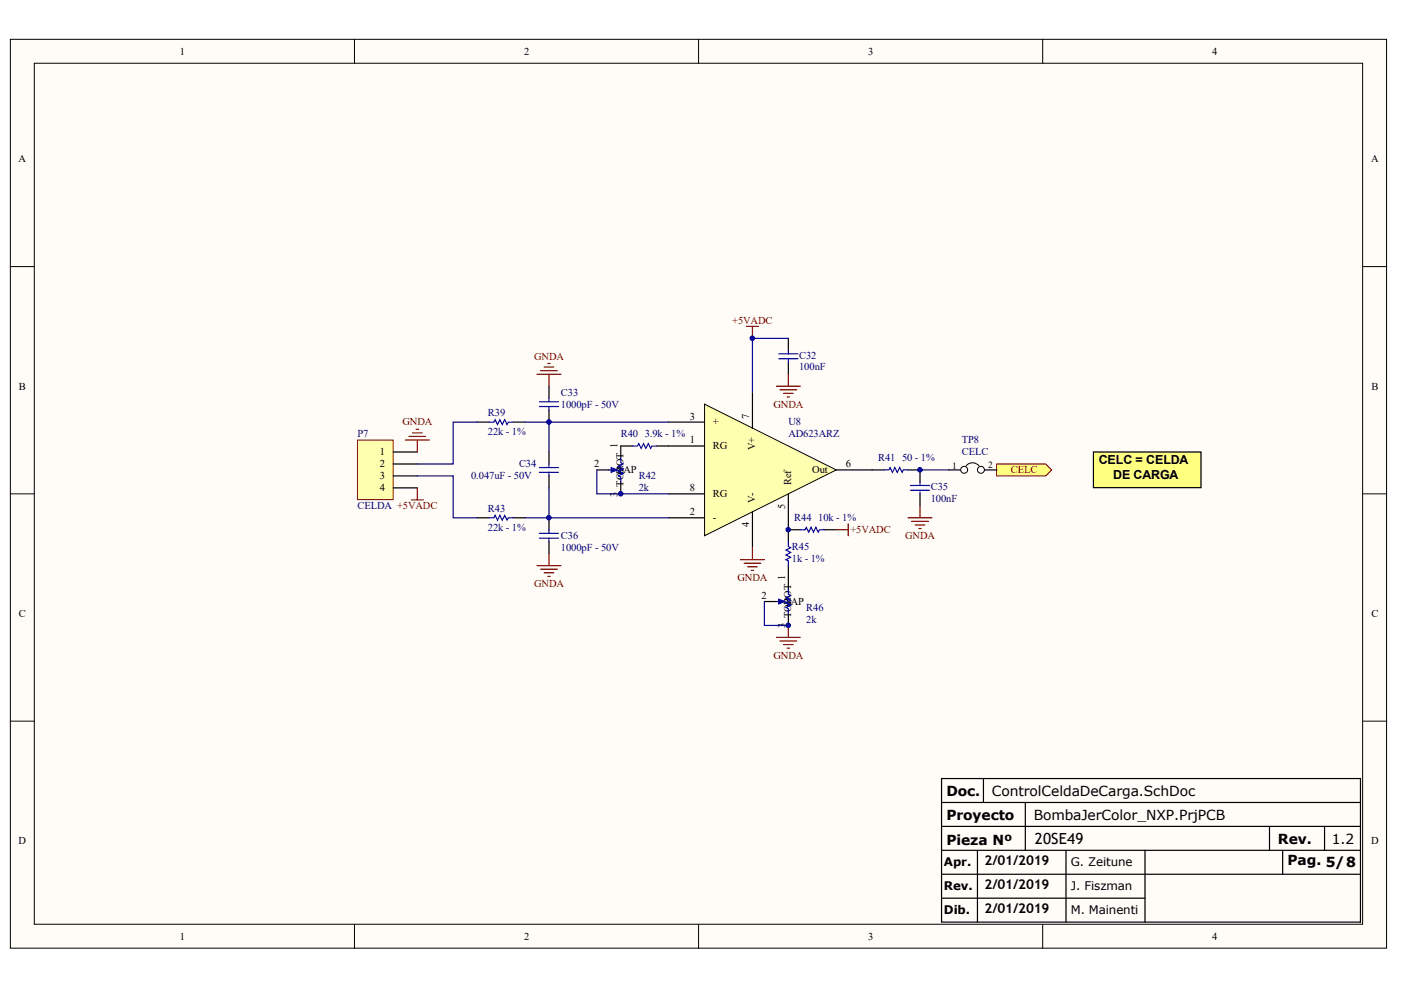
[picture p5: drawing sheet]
<svg xmlns="http://www.w3.org/2000/svg" width="297mm" height="210mm" viewBox="0 0 297 210" stroke-linecap="round" stroke-linejoin="round" font-family="sans-serif">
<g fill="#fffcf8" stroke="#000" stroke-width=".21">
<path d="M2.2 8.3h291.8v192.7h-291.8z"/>
<path d="M7.3 13.4h281.6v182.6h-281.6z"/>
</g>
<path d="M75.2 8.3v5.1M148.1 8.3v5.1M221.1 8.3v5.1M2.2 56.5h5.1M289 56.5h5M2.2 104.7h5.1M289 104.7h5M2.2 152.9h5.1M289 152.9h5M75.2 196v5.1M148.1 196v5.1M221.1 196v5.1" fill="none" stroke="#000" stroke-width=".21"/>
<g fill="none" stroke="#000" stroke-width=".25">
<path d="M199.6 165.1h88.8v30.4h-88.8zM199.6 175.2h88.8M199.6 170.1h88.8M208.5 165.1v5M217.4 170.1v10.2M269.2 175.2v5.1M280.8 175.2v5.1M199.6 180.3h88.8M199.6 190.4h43.2M199.6 185.4h88.8M207.2 180.3v15.2M226 180.3v15.2"/>
<path d="M242.8 180.3v15.2M272 180.3v5.1"/>
</g>
<path d="M75.8 93.3h7.6v12.6h-7.6z" fill="#ffffb0" stroke="#800000" stroke-width=".21"/>
<path d="M83.4 95.8h5.1M83.4 98.4h5.1M83.4 100.9h5.1M83.4 103.4h5.1" fill="none" stroke="#000" stroke-width=".25"/>
<path d="M85.9 93.3h5.1M86.7 92.5h3.6M87.5 91.8h2M88.2 91h.5M88.5 93.3v2.5" fill="none" stroke="#800000" stroke-width=".25"/>
<path d="M231.8 95.8h22.8v7.6h-22.8z" fill="#ffff80" stroke="#000" stroke-width=".25"/>
<path d="M149.4 85.7l27.9 13.9-27.9 14z" fill="#ffffb0" stroke="#000" stroke-width=".21"/>
<g fill="none" stroke="#000" stroke-width=".25">
<path d="M101.2 89.5h2.5M108.8 89.5h2.5M116.4 81.9v2.5M116.4 87v2.5M116.4 95.8v2.6M126.5 99.6h2.6M134.2 94.6h-2.6v2.5M139.2 94.6h10.2M141.8 89.5h7.6M159.5 83.2v7.6M177.3 99.6h10.1M192.5 99.6h2.6v2.6"/>
<path d="M101.2 109.8h2.5M108.8 109.8h2.5M116.4 100.9v2.5M116.4 109.8v2.5M116.4 114.9v2.5M131.6 102.2v2.5M141.8 104.7h7.6M141.8 109.8h7.6M159.5 108.5v7.6M167.1 104.7v10.2M167.1 119.9v5.1M167.1 112.3h2.6"/>
<path d="M174.8 112.3h2.5M195.1 104.7v2.5M162.1 127.5h2.5M167.1 130.1v2.5"/>
</g>
<g fill="none" stroke="#800000" stroke-width=".25">
<path d="M113.9 79.3h5M114.6 78.6h3.6M115.4 77.8h2M116.1 77.1h.5M116.4 79.3v2.6M158.3 69.2h2.5M159.5 69.2v2.5M87.2 106h2.5M88.5 103.4v2.6M113.9 119.9h5M116.4 117.4v2.5M157 118.7h5.1"/>
<path d="M157.8 119.4h3.5M159.5 116.1v2.6M177.3 112.3h2.5M179.8 111.1v2.5M192.5 109.8h5.1M193.3 110.5h3.5M194 111.3h2.1M194.8 112.1h.5M195.1 107.2v2.6M114.6 120.7h3.6M115.4 121.4h2M116.1 122.2h.5"/>
<path d="M158.5 120.2h2M159.3 120.9h.5M164.6 135.1h5.1M165.4 135.9h3.5M166.1 136.7h2.1M166.9 137.4h.5M167.1 132.6v2.5"/>
</g>
<g fill="none" stroke="#00f" stroke-width=".25">
<path d="M103.7 89.5h1l.3-.5 .5 1 .5-1 .5 1 .5-1 .5 1 .3-.5h1M114.4 85.2h4M114.4 86.2h4M114.4 99.1h4M116.4 84.4v.8M116.4 86.2v.8M116.4 98.4v.7M129.1 99.6h1.2M131.6 97.1v1l.5 .3-1 .5 1 .5-1 .5 1 .5-1 .5 .5 .3v1M134.2 94.6h1l.2-.5 .5 1 .5-1 .5 1 .6-1 .5 1 .2-.5h1M187.4 99.6h1.1l.2-.5 .5 1 .5-1 .5 1 .5-1 .6 1 .2-.5h1M103.7 109.8h1l.3-.5 .5 1 .5-1 .5 1 .5-1 .5 1 .3-.5h1"/>
<path d="M114.4 114.1h4M114.4 113.1h4M114.4 100.1h4M116.4 100.1v.8M116.4 112.3v.8M116.4 114.1v.8M167.1 114.9v1l.6 .2-1.1 .5 1.1 .5-1.1 .5 1.1 .6-1.1 .5 .5 .2v1M169.7 112.3h1l.3-.5 .5 1 .5-1 .5 1 .5-1 .5 1 .2-.5h1.1M193 102.9h4.1M193 104h4.1M195.1 102.2v.7M195.1 104v.7"/>
<path d="M164.6 127.5h1.3M167.1 125v1l.6 .3-1.1 .5 1.1 .5-1.1 .5 1.1 .5-1.1 .5 .5 .3v1"/>
</g>
<g fill="#00f" stroke="#00f" stroke-width=".25">
<path d="M129.6 99.1l1.3 .5-1.3 .5z"/>
<path d="M165.1 127l1.3 .5-1.3 .5z"/>
</g>
<path d="M111.3 89.5h30.5M116.4 89.5v6.3M126.5 99.6v5.1h15.3M195.1 99.6h6M111.3 109.8h30.5M116.4 103.4v6.4M162.1 127.5v5.1h5" fill="none" stroke="#000080" stroke-width=".25"/>
<path d="M211.3 98.4h10.4l1.3 1.2-1.3 1.3h-10.4z" fill-rule="evenodd" fill="#ffff80" stroke="#800000" stroke-width=".21"/>
<path d="M167.1 71.7v2.6M167.1 76.8v2.5M201.1 99.6h2.6M208.8 99.6h2.5" fill="none" stroke="#000" stroke-width=".25"/>
<path d="M165.1 75h4.1M165.1 76.1h4.1M167.1 74.3v.7M167.1 76.1v.7" fill="none" stroke="#00f" stroke-width=".25"/>
<path d="M167.1 79.3v2.6M164.6 81.9h5.1M165.4 82.6h3.5M166.1 83.4h2.1M166.9 84.2h.5" fill="none" stroke="#800000" stroke-width=".25"/>
<path d="M167.1 71.7h-7.6v11.5M101.2 89.5h-5.1v8.9h-7.6M88.5 100.9h7.6v8.9h5.1" fill="none" stroke="#000080" stroke-width=".25"/>
<g fill="#fff" stroke="#000" stroke-width=".21">
<circle cx="208" cy="99.6" r=".74"/>
<circle cx="204.4" cy="99.6" r=".74"/>
</g>
<path d="M204.9 98.7a1.75 1.75 0 0 1 2.7 .1" fill="none" stroke="#000" stroke-width=".21"/>
<g fill="#000080" stroke="#000080" stroke-width=".21">
<circle cx="116.4" cy="109.8" r=".48"/>
<circle cx="116.4" cy="89.5" r=".48"/>
<circle cx="131.6" cy="104.7" r=".48"/>
<circle cx="159.5" cy="71.7" r=".48"/>
<circle cx="167.1" cy="132.6" r=".48"/>
<circle cx="167.1" cy="112.3" r=".48"/>
<circle cx="195" cy="99.6" r=".48"/>
</g>
<text font-size="3.2" x="219.4" y="179">20SE49</text>
<g font-size="2.9">
<text x="200.6" y="173.9">Proyecto</text>
<text x="200.6" y="168.8">Doc.</text>
<text x="210.3" y="168.8">ControlCeldaDeCarga.SchDoc</text>
<text x="219.2" y="173.9">BombaJerColor_NXP.PrjPCB</text>
<text x="200.6" y="179.2">Pieza Nº</text>
<text x="270.9" y="178.9">Rev.</text>
<text x="282.4" y="178.9">1.2</text>
<text x="208.8" y="183.5">2/01/2019</text>
<text x="273" y="183.5">Pag. 5/8</text>
<text x="208.8" y="188.6">2/01/2019</text>
<text x="208.8" y="193.6">2/01/2019</text>
</g>
<g font-size="2.6">
<text x="232.9" y="98.5">CELC = CELDA</text>
<text x="236" y="101.5">DE CARGA</text>
</g>
<g font-size="2.5">
<text x="200.1" y="183.6">Apr.</text>
<text x="227" y="183.6">G. Zeitune</text>
<text x="200.1" y="188.6">Rev.</text>
<text x="227" y="188.6">J. Fiszman</text>
<text x="200.1" y="193.7">Dib.</text>
<text x="227" y="193.7">M. Mainenti</text>
</g>
<g font-size="2.2">
<text x="38.2" y="11.6">1</text>
<text x="111.1" y="11.6">2</text>
<text x="184.1" y="11.6">3</text>
<text x="257" y="11.6">4</text>
<text x="3.9" y="34.4">A</text>
<text x="290.7" y="34.4">A</text>
<text x="4" y="82.6">B</text>
<text x="290.8" y="82.6">B</text>
<text x="146.3" y="88.9">3</text>
<text x="158.8" y="88.7" transform="rotate(-90 158.8 88.7)">7</text>
<text x="130.9" y="95.1" transform="rotate(-90 130.9 95.1)">1</text>
<text x="146.3" y="94">1</text>
<text x="151.2" y="95.3">RG</text>
<text x="151.2" y="90.2">+</text>
<text x="160.1" y="95.5" transform="rotate(-90 160.1 95.5)">V+</text>
<text x="80.5" y="96.6">1</text>
<text x="80.5" y="99.1">2</text>
<text x="80.5" y="101.6">3</text>
<text x="126" y="99.1">2</text>
<text x="130.9" y="100.4">TAP</text>
<text x="132.2" y="100.1" transform="rotate(-90 132.2 100.1)">POT</text>
<text x="172.2" y="100.4">Out</text>
<text x="179.3" y="99.1">6</text>
<text x="80.5" y="104.2">4</text>
<text x="130.9" y="105.3" transform="rotate(-90 130.9 105.3)">3</text>
<text x="132.2" y="103.2" transform="rotate(-90 132.2 103.2)">TOB</text>
<text x="146.3" y="104.2">8</text>
<text x="151.2" y="105.4">RG</text>
<text x="160.1" y="106.7" transform="rotate(-90 160.1 106.7)">V-</text>
<text x="166.4" y="107.9" transform="rotate(-90 166.4 107.9)">5</text>
<text x="167.7" y="102.9" transform="rotate(-90 167.7 102.9)">Ref</text>
<text x="146.3" y="109.2">2</text>
<text x="151.2" y="110.5">-</text>
<text x="158.8" y="111.7" transform="rotate(-90 158.8 111.7)">4</text>
<text x="166.4" y="123" transform="rotate(-90 166.4 123)">1</text>
<text x="4" y="130.8">C</text>
<text x="161.5" y="127">2</text>
<text x="166.4" y="128.3">TAP</text>
<text x="167.7" y="131.1" transform="rotate(-90 167.7 131.1)">TOB</text>
<text x="167.7" y="128" transform="rotate(-90 167.7 128)">POT</text>
<text x="290.8" y="130.8">C</text>
<text x="166.4" y="133.2" transform="rotate(-90 166.4 133.2)">3</text>
<text x="3.9" y="179">D</text>
<text x="290.7" y="179">D</text>
<text x="38.2" y="199.3">1</text>
<text x="111.1" y="199.3">2</text>
<text x="184.1" y="199.3">3</text>
<text x="257" y="199.3">4</text>
</g>
<g font-size="2.2" fill="#800000">
<text x="155.3" y="68.7">+5VADC</text>
<text x="113.2" y="76.3">GNDA</text>
<text x="164" y="86.4">GNDA</text>
<text x="85.3" y="90.2">GNDA</text>
<text x="214.3" y="100.4">CELC</text>
<text x="180.3" y="113">+5VADC</text>
<text x="191.9" y="114.3">GNDA</text>
<text x="113.2" y="124.5">GNDA</text>
<text x="156.4" y="123.2">GNDA</text>
<text x="164" y="139.7">GNDA</text>
</g>
<g font-size="2.2" fill="#000080">
<text x="169.4" y="76">C32</text>
<text x="118.9" y="83.9">C33</text>
<text x="169.4" y="78.5">100nF</text>
<text x="103.4" y="88.2">R39</text>
<text x="118.9" y="86.4">1000pF - 50V</text>
<text x="75.8" y="92.8">P7</text>
<text x="103.4" y="92.2">22k - 1%</text>
<text x="131.6" y="92.8">R40</text>
<text x="136.7" y="92.8">3.9k - 1%</text>
<text x="167.1" y="90.2">U8</text>
<text x="167.1" y="92.8">AD623ARZ</text>
<text x="203.9" y="94">TP8</text>
<text x="99.9" y="101.6">0.047uF - 50V</text>
<text x="110" y="99.1">C34</text>
<text x="135.4" y="101.6">R42</text>
<text x="186.2" y="97.8">R41</text>
<text x="191.3" y="97.8">50 - 1%</text>
<text x="203.9" y="96.6">CELC</text>
<text x="75.8" y="108">CELDA +5VADC</text>
<text x="135.4" y="104.2">2k</text>
<text x="197.3" y="103.9">C35</text>
<text x="197.3" y="106.4">100nF</text>
<text x="103.4" y="108.5">R43</text>
<text x="103.4" y="112.5">22k - 1%</text>
<text x="168.4" y="110.5">R44</text>
<text x="173.5" y="110.5">10k - 1%</text>
<text x="118.9" y="114.3">C36</text>
<text x="118.9" y="116.8">1000pF - 50V</text>
<text x="167.9" y="116.6">R45</text>
<text x="167.9" y="119.1">1k - 1%</text>
<text x="171" y="129.5">R46</text>
<text x="171" y="132.1">2k</text>
</g>
<g font-size="2">
<text x="201.9" y="99.4">1</text>
<text x="209.5" y="99.2">2</text>
</g>
</svg>
